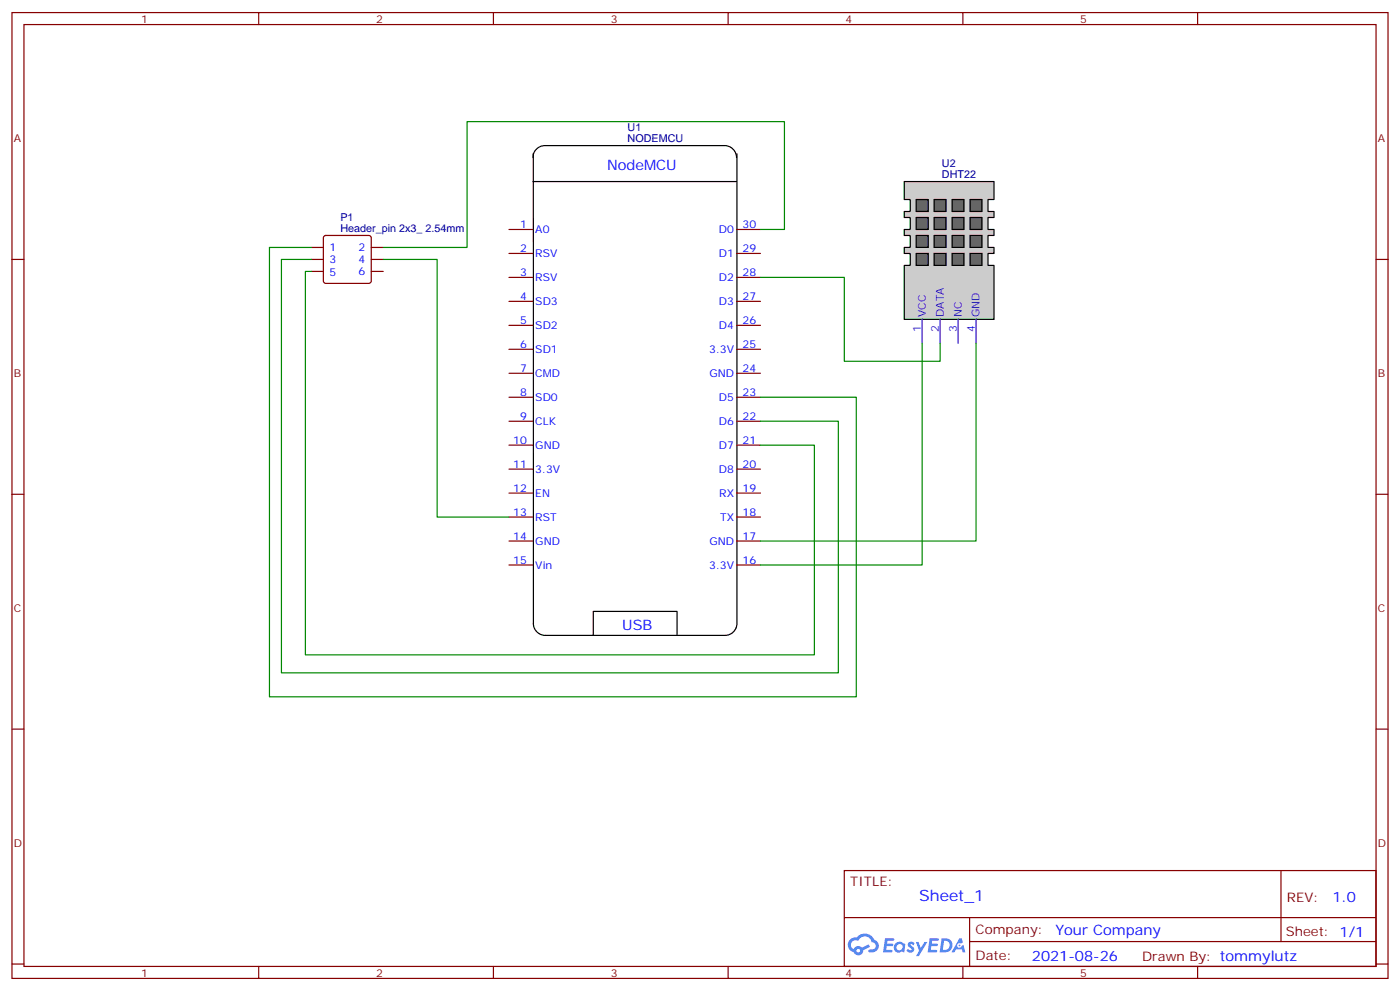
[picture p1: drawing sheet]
# EasyEDA schematic schematic.json
TITLE: Sheet_1; REV: 1.0; Date: 2021-08-26; Sheet: 1/1; Drawn By: tommylutz; Company: Your Company

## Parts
P1  Header_pin 2x3_ 2.54mm  [HEADER_PIN 2X3_2.54MM]
U1  NODEMCU  [NODEMCU]
U2  DHT22  [DHT22_AM2303_VERT]

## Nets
Net-(P1-1): P1.1 U1.23(D5)
Net-(P1-2): P1.2 U1.30(D0)
Net-(P1-3): P1.3 U1.22(D6)
Net-(P1-4): P1.4 U1.13(RST)
Net-(P1-5): P1.5 U1.21(D7)
Net-(U1-16): U1.16(3.3V) U2.1(VCC)
Net-(U1-17): U1.17(GND) U2.4(GND)
Net-(U1-28): U1.28(D2) U2.2(DATA)

Not connected (* = marked no-connect by the designer): P1 6; U1 1(A0) 2(RSV) 3(RSV) 4(SD3) 5(SD2) 6(SD1) 7(CMD) 8(SD0) 9(CLK) 10(GND) 11(3.3V) 12(EN) 14(GND) 15(Vin) 18(TX) 19(RX) 20(D8) 24(GND) 25(3.3V) 26(D4) 27(D3) 29(D1); U2 3(NC)
